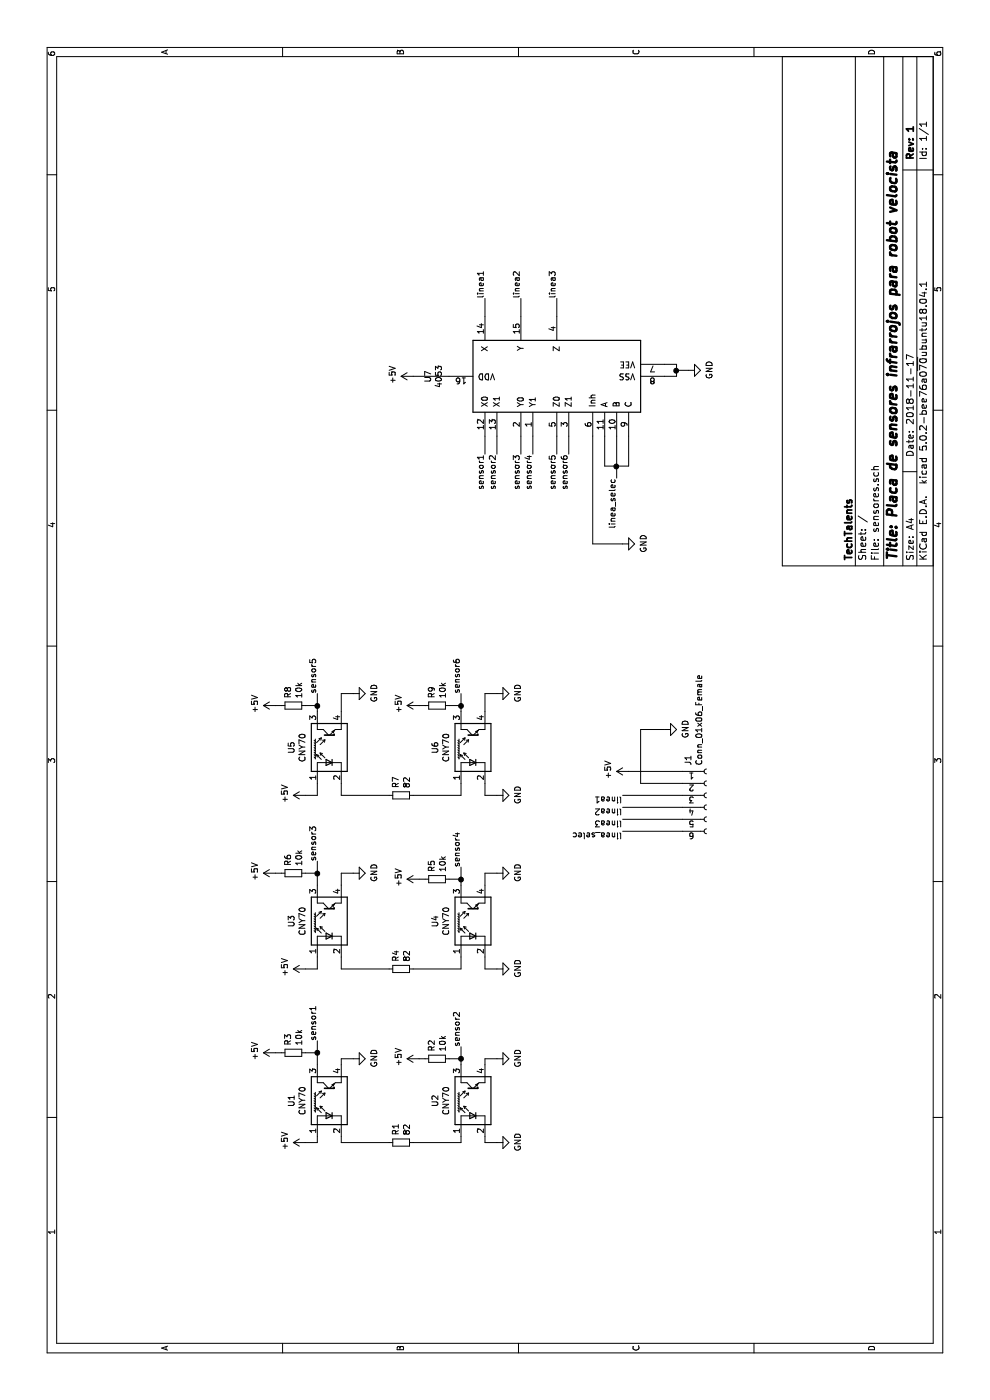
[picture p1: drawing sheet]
EESchema Schematic File Version 4
LIBS:sensores-cache
EELAYER 26 0
EELAYER END
$Descr A4 11693 8268
encoding utf-8
Sheet 1 1
Title "Placa de sensores infrarrojos para robot velocista"
Date "2018-11-17"
Rev "1"
Comp "TechTalents"
Comment1 ""
Comment2 ""
Comment3 ""
Comment4 ""
$EndDescr
$Comp
L sensores-rescue:CNY70-Sensor_Proximity U1
U 1 1
P 2500 2750
F 0 "U1" H 2500 3067 50  0000 C CNN
F 1 "CNY70" H 2500 2976 50  0000 C CNN
F 2 "OptoDevice:Vishay_CNY70" H 2500 2550 50  0001 C CNN
F 3 "https://www.vishay.com/docs/83751/cny70.pdf" H 2500 2850 50  0001 C CNN
	1    2500 2750
	1    0    0    -1  
$EndComp
$Comp
L sensores-rescue:CNY70-Sensor_Proximity U2
U 1 1
P 2500 3950
F 0 "U2" H 2500 4267 50  0000 C CNN
F 1 "CNY70" H 2500 4176 50  0000 C CNN
F 2 "OptoDevice:Vishay_CNY70" H 2500 3750 50  0001 C CNN
F 3 "https://www.vishay.com/docs/83751/cny70.pdf" H 2500 4050 50  0001 C CNN
	1    2500 3950
	1    0    0    -1  
$EndComp
$Comp
L sensores-rescue:CNY70-Sensor_Proximity U3
U 1 1
P 4000 2750
F 0 "U3" H 4000 3067 50  0000 C CNN
F 1 "CNY70" H 4000 2976 50  0000 C CNN
F 2 "OptoDevice:Vishay_CNY70" H 4000 2550 50  0001 C CNN
F 3 "https://www.vishay.com/docs/83751/cny70.pdf" H 4000 2850 50  0001 C CNN
	1    4000 2750
	1    0    0    -1  
$EndComp
$Comp
L sensores-rescue:CNY70-Sensor_Proximity U4
U 1 1
P 4000 3950
F 0 "U4" H 4000 4267 50  0000 C CNN
F 1 "CNY70" H 4000 4176 50  0000 C CNN
F 2 "OptoDevice:Vishay_CNY70" H 4000 3750 50  0001 C CNN
F 3 "https://www.vishay.com/docs/83751/cny70.pdf" H 4000 4050 50  0001 C CNN
	1    4000 3950
	1    0    0    -1  
$EndComp
$Comp
L sensores-rescue:CNY70-Sensor_Proximity U5
U 1 1
P 5450 2750
F 0 "U5" H 5450 3067 50  0000 C CNN
F 1 "CNY70" H 5450 2976 50  0000 C CNN
F 2 "OptoDevice:Vishay_CNY70" H 5450 2550 50  0001 C CNN
F 3 "https://www.vishay.com/docs/83751/cny70.pdf" H 5450 2850 50  0001 C CNN
	1    5450 2750
	1    0    0    -1  
$EndComp
$Comp
L sensores-rescue:CNY70-Sensor_Proximity U6
U 1 1
P 5450 3950
F 0 "U6" H 5450 4267 50  0000 C CNN
F 1 "CNY70" H 5450 4176 50  0000 C CNN
F 2 "OptoDevice:Vishay_CNY70" H 5450 3750 50  0001 C CNN
F 3 "https://www.vishay.com/docs/83751/cny70.pdf" H 5450 4050 50  0001 C CNN
	1    5450 3950
	1    0    0    -1  
$EndComp
$Comp
L power:+5V #PWR0101
U 1 1
P 2150 2550
F 0 "#PWR0101" H 2150 2400 50  0001 C CNN
F 1 "+5V" H 2165 2723 50  0000 C CNN
F 2 "" H 2150 2550 50  0001 C CNN
F 3 "" H 2150 2550 50  0001 C CNN
	1    2150 2550
	1    0    0    -1  
$EndComp
$Comp
L sensores-rescue:R_Small-Device R5
U 1 1
P 4350 3650
F 0 "R5" H 4409 3696 50  0000 L CNN
F 1 "10k" H 4409 3605 50  0000 L CNN
F 2 "Resistor_SMD:R_0805_2012Metric_Pad1.15x1.40mm_HandSolder" H 4350 3650 50  0001 C CNN
F 3 "~" H 4350 3650 50  0001 C CNN
	1    4350 3650
	1    0    0    -1  
$EndComp
$Comp
L sensores-rescue:R_Small-Device R9
U 1 1
P 5800 3650
F 0 "R9" H 5859 3696 50  0000 L CNN
F 1 "10k" H 5859 3605 50  0000 L CNN
F 2 "Resistor_SMD:R_0805_2012Metric_Pad1.15x1.40mm_HandSolder" H 5800 3650 50  0001 C CNN
F 3 "~" H 5800 3650 50  0001 C CNN
	1    5800 3650
	1    0    0    -1  
$EndComp
$Comp
L sensores-rescue:R_Small-Device R3
U 1 1
P 2900 2450
F 0 "R3" H 2959 2496 50  0000 L CNN
F 1 "10k" H 2959 2405 50  0000 L CNN
F 2 "Resistor_SMD:R_0805_2012Metric_Pad1.15x1.40mm_HandSolder" H 2900 2450 50  0001 C CNN
F 3 "~" H 2900 2450 50  0001 C CNN
	1    2900 2450
	1    0    0    -1  
$EndComp
$Comp
L sensores-rescue:R_Small-Device R6
U 1 1
P 4400 2450
F 0 "R6" H 4459 2496 50  0000 L CNN
F 1 "10k" H 4459 2405 50  0000 L CNN
F 2 "Resistor_SMD:R_0805_2012Metric_Pad1.15x1.40mm_HandSolder" H 4400 2450 50  0001 C CNN
F 3 "~" H 4400 2450 50  0001 C CNN
	1    4400 2450
	1    0    0    -1  
$EndComp
$Comp
L sensores-rescue:R_Small-Device R8
U 1 1
P 5800 2450
F 0 "R8" H 5859 2496 50  0000 L CNN
F 1 "10k" H 5859 2405 50  0000 L CNN
F 2 "Resistor_SMD:R_0805_2012Metric_Pad1.15x1.40mm_HandSolder" H 5800 2450 50  0001 C CNN
F 3 "~" H 5800 2450 50  0001 C CNN
	1    5800 2450
	1    0    0    -1  
$EndComp
$Comp
L sensores-rescue:R_Small-Device R2
U 1 1
P 2850 3650
F 0 "R2" H 2909 3696 50  0000 L CNN
F 1 "10k" H 2909 3605 50  0000 L CNN
F 2 "Resistor_SMD:R_0805_2012Metric_Pad1.15x1.40mm_HandSolder" H 2850 3650 50  0001 C CNN
F 3 "~" H 2850 3650 50  0001 C CNN
	1    2850 3650
	1    0    0    -1  
$EndComp
$Comp
L power:GND #PWR0102
U 1 1
P 2150 4150
F 0 "#PWR0102" H 2150 3900 50  0001 C CNN
F 1 "GND" H 2155 3977 50  0000 C CNN
F 2 "" H 2150 4150 50  0001 C CNN
F 3 "" H 2150 4150 50  0001 C CNN
	1    2150 4150
	1    0    0    -1  
$EndComp
$Comp
L power:GND #PWR0103
U 1 1
P 2850 4150
F 0 "#PWR0103" H 2850 3900 50  0001 C CNN
F 1 "GND" H 2855 3977 50  0000 C CNN
F 2 "" H 2850 4150 50  0001 C CNN
F 3 "" H 2850 4150 50  0001 C CNN
	1    2850 4150
	1    0    0    -1  
$EndComp
$Comp
L power:GND #PWR0104
U 1 1
P 2850 2950
F 0 "#PWR0104" H 2850 2700 50  0001 C CNN
F 1 "GND" H 2855 2777 50  0000 C CNN
F 2 "" H 2850 2950 50  0001 C CNN
F 3 "" H 2850 2950 50  0001 C CNN
	1    2850 2950
	1    0    0    -1  
$EndComp
Wire Wire Line
	2150 2850 2200 2850
Wire Wire Line
	2800 2850 2850 2850
Wire Wire Line
	2850 2850 2850 2950
Wire Wire Line
	2150 4150 2150 4050
Wire Wire Line
	2150 4050 2200 4050
Wire Wire Line
	2800 4050 2850 4050
Wire Wire Line
	2850 4050 2850 4150
$Comp
L power:GND #PWR0105
U 1 1
P 4400 2950
F 0 "#PWR0105" H 4400 2700 50  0001 C CNN
F 1 "GND" H 4405 2777 50  0000 C CNN
F 2 "" H 4400 2950 50  0001 C CNN
F 3 "" H 4400 2950 50  0001 C CNN
	1    4400 2950
	1    0    0    -1  
$EndComp
Wire Wire Line
	4300 2850 4400 2850
Wire Wire Line
	4400 2850 4400 2950
Wire Wire Line
	5050 2850 5150 2850
$Comp
L power:GND #PWR0106
U 1 1
P 5900 2950
F 0 "#PWR0106" H 5900 2700 50  0001 C CNN
F 1 "GND" H 5905 2777 50  0000 C CNN
F 2 "" H 5900 2950 50  0001 C CNN
F 3 "" H 5900 2950 50  0001 C CNN
	1    5900 2950
	1    0    0    -1  
$EndComp
Wire Wire Line
	5750 2850 5900 2850
Wire Wire Line
	5900 2850 5900 2950
$Comp
L power:GND #PWR0107
U 1 1
P 3600 4150
F 0 "#PWR0107" H 3600 3900 50  0001 C CNN
F 1 "GND" H 3605 3977 50  0000 C CNN
F 2 "" H 3600 4150 50  0001 C CNN
F 3 "" H 3600 4150 50  0001 C CNN
	1    3600 4150
	1    0    0    -1  
$EndComp
Wire Wire Line
	3600 4150 3600 4050
Wire Wire Line
	3600 4050 3700 4050
$Comp
L power:GND #PWR0108
U 1 1
P 4400 4150
F 0 "#PWR0108" H 4400 3900 50  0001 C CNN
F 1 "GND" H 4405 3977 50  0000 C CNN
F 2 "" H 4400 4150 50  0001 C CNN
F 3 "" H 4400 4150 50  0001 C CNN
	1    4400 4150
	1    0    0    -1  
$EndComp
Wire Wire Line
	4300 4050 4400 4050
Wire Wire Line
	4400 4050 4400 4150
$Comp
L power:GND #PWR0109
U 1 1
P 5050 4150
F 0 "#PWR0109" H 5050 3900 50  0001 C CNN
F 1 "GND" H 5055 3977 50  0000 C CNN
F 2 "" H 5050 4150 50  0001 C CNN
F 3 "" H 5050 4150 50  0001 C CNN
	1    5050 4150
	1    0    0    -1  
$EndComp
Wire Wire Line
	5050 4150 5050 4050
Wire Wire Line
	5050 4050 5150 4050
$Comp
L power:GND #PWR0110
U 1 1
P 5900 4150
F 0 "#PWR0110" H 5900 3900 50  0001 C CNN
F 1 "GND" H 5905 3977 50  0000 C CNN
F 2 "" H 5900 4150 50  0001 C CNN
F 3 "" H 5900 4150 50  0001 C CNN
	1    5900 4150
	1    0    0    -1  
$EndComp
Wire Wire Line
	5750 4050 5900 4050
Wire Wire Line
	5900 4050 5900 4150
Wire Wire Line
	2800 3850 2850 3850
Wire Wire Line
	2850 3850 2850 3750
Wire Wire Line
	4300 3850 4350 3850
Wire Wire Line
	4350 3850 4350 3750
Wire Wire Line
	5800 3750 5800 3850
Wire Wire Line
	5800 3850 5750 3850
Wire Wire Line
	2150 2550 2150 2650
Wire Wire Line
	2150 2650 2200 2650
Wire Wire Line
	2800 2650 2900 2650
Wire Wire Line
	2900 2650 2900 2550
Wire Wire Line
	4300 2650 4400 2650
Wire Wire Line
	4400 2650 4400 2550
Wire Wire Line
	5750 2650 5800 2650
Wire Wire Line
	5800 2650 5800 2550
$Comp
L power:+5V #PWR0111
U 1 1
P 3600 2550
F 0 "#PWR0111" H 3600 2400 50  0001 C CNN
F 1 "+5V" H 3615 2723 50  0000 C CNN
F 2 "" H 3600 2550 50  0001 C CNN
F 3 "" H 3600 2550 50  0001 C CNN
	1    3600 2550
	1    0    0    -1  
$EndComp
Wire Wire Line
	3600 2550 3600 2650
Wire Wire Line
	3600 2650 3700 2650
$Comp
L power:+5V #PWR0112
U 1 1
P 5050 2550
F 0 "#PWR0112" H 5050 2400 50  0001 C CNN
F 1 "+5V" H 5065 2723 50  0000 C CNN
F 2 "" H 5050 2550 50  0001 C CNN
F 3 "" H 5050 2550 50  0001 C CNN
	1    5050 2550
	1    0    0    -1  
$EndComp
Wire Wire Line
	5050 2550 5050 2650
Wire Wire Line
	5050 2650 5150 2650
Wire Wire Line
	5050 3850 5150 3850
Wire Wire Line
	3600 3850 3700 3850
Wire Wire Line
	2150 3850 2200 3850
$Comp
L power:+5V #PWR0113
U 1 1
P 2900 2300
F 0 "#PWR0113" H 2900 2150 50  0001 C CNN
F 1 "+5V" H 2915 2473 50  0000 C CNN
F 2 "" H 2900 2300 50  0001 C CNN
F 3 "" H 2900 2300 50  0001 C CNN
	1    2900 2300
	1    0    0    -1  
$EndComp
Wire Wire Line
	2900 2300 2900 2350
$Comp
L power:+5V #PWR0114
U 1 1
P 4400 2300
F 0 "#PWR0114" H 4400 2150 50  0001 C CNN
F 1 "+5V" H 4415 2473 50  0000 C CNN
F 2 "" H 4400 2300 50  0001 C CNN
F 3 "" H 4400 2300 50  0001 C CNN
	1    4400 2300
	1    0    0    -1  
$EndComp
Wire Wire Line
	4400 2300 4400 2350
$Comp
L power:+5V #PWR0115
U 1 1
P 5800 2300
F 0 "#PWR0115" H 5800 2150 50  0001 C CNN
F 1 "+5V" H 5815 2473 50  0000 C CNN
F 2 "" H 5800 2300 50  0001 C CNN
F 3 "" H 5800 2300 50  0001 C CNN
	1    5800 2300
	1    0    0    -1  
$EndComp
Wire Wire Line
	5800 2300 5800 2350
$Comp
L power:+5V #PWR0116
U 1 1
P 5800 3500
F 0 "#PWR0116" H 5800 3350 50  0001 C CNN
F 1 "+5V" H 5815 3673 50  0000 C CNN
F 2 "" H 5800 3500 50  0001 C CNN
F 3 "" H 5800 3500 50  0001 C CNN
	1    5800 3500
	1    0    0    -1  
$EndComp
Wire Wire Line
	5800 3500 5800 3550
$Comp
L power:+5V #PWR0117
U 1 1
P 4350 3500
F 0 "#PWR0117" H 4350 3350 50  0001 C CNN
F 1 "+5V" H 4365 3673 50  0000 C CNN
F 2 "" H 4350 3500 50  0001 C CNN
F 3 "" H 4350 3500 50  0001 C CNN
	1    4350 3500
	1    0    0    -1  
$EndComp
Wire Wire Line
	4350 3500 4350 3550
$Comp
L power:+5V #PWR0118
U 1 1
P 2850 3500
F 0 "#PWR0118" H 2850 3350 50  0001 C CNN
F 1 "+5V" H 2865 3673 50  0000 C CNN
F 2 "" H 2850 3500 50  0001 C CNN
F 3 "" H 2850 3500 50  0001 C CNN
	1    2850 3500
	1    0    0    -1  
$EndComp
Wire Wire Line
	2850 3500 2850 3550
Wire Wire Line
	2900 2650 3000 2650
Connection ~ 2900 2650
Wire Wire Line
	4400 2650 4500 2650
Connection ~ 4400 2650
Text Label 3000 2650 0    50   ~ 0
sensor1
Text Label 2950 3850 0    50   ~ 0
sensor2
Wire Wire Line
	2850 3850 2950 3850
Connection ~ 2850 3850
Text Label 4450 3850 0    50   ~ 0
sensor4
Wire Wire Line
	4350 3850 4450 3850
Connection ~ 4350 3850
Wire Wire Line
	2150 2850 2150 3250
$Comp
L sensores-rescue:R_Small-Device R1
U 1 1
P 2150 3350
F 0 "R1" H 2209 3396 50  0000 L CNN
F 1 "82" H 2209 3305 50  0000 L CNN
F 2 "Resistor_SMD:R_0805_2012Metric_Pad1.15x1.40mm_HandSolder" H 2150 3350 50  0001 C CNN
F 3 "~" H 2150 3350 50  0001 C CNN
	1    2150 3350
	1    0    0    -1  
$EndComp
Wire Wire Line
	2150 3450 2150 3850
$Comp
L sensores-rescue:R_Small-Device R4
U 1 1
P 3600 3350
F 0 "R4" H 3659 3396 50  0000 L CNN
F 1 "82" H 3659 3305 50  0000 L CNN
F 2 "Resistor_SMD:R_0805_2012Metric_Pad1.15x1.40mm_HandSolder" H 3600 3350 50  0001 C CNN
F 3 "~" H 3600 3350 50  0001 C CNN
	1    3600 3350
	1    0    0    -1  
$EndComp
Wire Wire Line
	3600 3450 3600 3850
Wire Wire Line
	3600 3250 3600 2850
Wire Wire Line
	3600 2850 3700 2850
Text Label 4500 2650 0    50   ~ 0
sensor3
Wire Wire Line
	5800 2650 5900 2650
Connection ~ 5800 2650
Wire Wire Line
	5800 3850 5900 3850
Connection ~ 5800 3850
Text Label 5900 2650 0    50   ~ 0
sensor5
Text Label 5900 3850 0    50   ~ 0
sensor6
$Comp
L sensores-rescue:R_Small-Device R7
U 1 1
P 5050 3350
F 0 "R7" H 5109 3396 50  0000 L CNN
F 1 "82" H 5109 3305 50  0000 L CNN
F 2 "Resistor_SMD:R_0805_2012Metric_Pad1.15x1.40mm_HandSolder" H 5050 3350 50  0001 C CNN
F 3 "~" H 5050 3350 50  0001 C CNN
	1    5050 3350
	1    0    0    -1  
$EndComp
Wire Wire Line
	5050 3450 5050 3850
Wire Wire Line
	5050 2850 5050 3250
$Comp
L sensores-rescue:4053-4xxx U7
U 1 1
P 8550 4650
F 0 "U7" H 8550 5728 50  0000 C CNN
F 1 "4053" H 8550 5637 50  0000 C CNN
F 2 "Package_DIP:DIP-16_W7.62mm_LongPads" H 8550 4650 50  0001 C CNN
F 3 "http://www.intersil.com/content/dam/Intersil/documents/cd40/cd4051bms-52bms-53bms.pdf" H 8550 4650 50  0001 C CNN
	1    8550 4650
	1    0    0    -1  
$EndComp
Wire Wire Line
	8050 4050 7900 4050
Wire Wire Line
	8050 4150 7900 4150
Wire Wire Line
	8050 4350 7900 4350
Wire Wire Line
	7900 4450 8050 4450
Wire Wire Line
	7900 4650 8050 4650
Wire Wire Line
	8050 4750 7900 4750
Wire Wire Line
	8550 5550 8550 5650
Wire Wire Line
	8550 5650 8600 5650
Wire Wire Line
	8650 5650 8650 5550
Wire Wire Line
	8600 5650 8600 5750
Connection ~ 8600 5650
Wire Wire Line
	8600 5650 8650 5650
$Comp
L power:GND #PWR0119
U 1 1
P 8600 5750
F 0 "#PWR0119" H 8600 5500 50  0001 C CNN
F 1 "GND" H 8605 5577 50  0000 C CNN
F 2 "" H 8600 5750 50  0001 C CNN
F 3 "" H 8600 5750 50  0001 C CNN
	1    8600 5750
	1    0    0    -1  
$EndComp
Wire Wire Line
	9050 4050 9200 4050
Wire Wire Line
	9050 4350 9200 4350
Wire Wire Line
	9050 4650 9200 4650
Wire Wire Line
	8550 3750 8550 3450
$Comp
L power:+5V #PWR0120
U 1 1
P 8550 3450
F 0 "#PWR0120" H 8550 3300 50  0001 C CNN
F 1 "+5V" H 8565 3623 50  0000 C CNN
F 2 "" H 8550 3450 50  0001 C CNN
F 3 "" H 8550 3450 50  0001 C CNN
	1    8550 3450
	1    0    0    -1  
$EndComp
Text Label 7900 4050 2    50   ~ 0
sensor1
Text Label 7900 4150 2    50   ~ 0
sensor2
Text Label 7900 4350 2    50   ~ 0
sensor3
Text Label 7900 4450 2    50   ~ 0
sensor4
Text Label 7900 4650 2    50   ~ 0
sensor5
Text Label 7900 4750 2    50   ~ 0
sensor6
Text Label 9200 4050 0    50   ~ 0
linea1
Text Label 9200 4350 0    50   ~ 0
linea2
Text Label 9200 4650 0    50   ~ 0
linea3
Wire Wire Line
	7800 5050 7800 5150
Wire Wire Line
	7800 5050 8050 5050
Wire Wire Line
	7800 5150 8050 5150
Wire Wire Line
	7800 5150 7800 5250
Wire Wire Line
	7800 5250 8050 5250
Connection ~ 7800 5150
Wire Wire Line
	7800 5150 7700 5150
Text Label 7700 5150 2    50   ~ 0
linea_selec
$Comp
L power:GND #PWR0121
U 1 1
P 7150 5200
F 0 "#PWR0121" H 7150 4950 50  0001 C CNN
F 1 "GND" H 7155 5027 50  0000 C CNN
F 2 "" H 7150 5200 50  0001 C CNN
F 3 "" H 7150 5200 50  0001 C CNN
	1    7150 5200
	1    0    0    -1  
$EndComp
Wire Wire Line
	7150 5200 7150 4950
Wire Wire Line
	7150 4950 8050 4950
$Comp
L Connector:Conn_01x06_Female J1
U 1 1
P 5050 5900
F 0 "J1" V 4897 6148 50  0000 L CNN
F 1 "Conn_01x06_Female" V 4988 6148 50  0000 L CNN
F 2 "Connector_PinHeader_1.27mm:PinHeader_1x06_P1.27mm_Vertical" H 5050 5900 50  0001 C CNN
F 3 "~" H 5050 5900 50  0001 C CNN
	1    5050 5900
	0    1    1    0   
$EndComp
Wire Wire Line
	5150 5700 5150 5350
$Comp
L power:GND #PWR0122
U 1 1
P 5600 5550
F 0 "#PWR0122" H 5600 5300 50  0001 C CNN
F 1 "GND" H 5605 5377 50  0000 C CNN
F 2 "" H 5600 5550 50  0001 C CNN
F 3 "" H 5600 5550 50  0001 C CNN
	1    5600 5550
	1    0    0    -1  
$EndComp
Wire Wire Line
	5600 5550 5600 5350
Wire Wire Line
	5600 5350 5150 5350
Wire Wire Line
	5250 5250 5250 5700
$Comp
L power:+5V #PWR0123
U 1 1
P 5250 5250
F 0 "#PWR0123" H 5250 5100 50  0001 C CNN
F 1 "+5V" H 5265 5423 50  0000 C CNN
F 2 "" H 5250 5250 50  0001 C CNN
F 3 "" H 5250 5250 50  0001 C CNN
	1    5250 5250
	1    0    0    -1  
$EndComp
Wire Wire Line
	5050 5700 5050 5200
Wire Wire Line
	4950 5700 4950 5200
Wire Wire Line
	4850 5700 4850 5200
Wire Wire Line
	4750 5700 4750 5200
Text Label 5050 5200 1    50   ~ 0
linea1
Text Label 4950 5200 1    50   ~ 0
linea2
Text Label 4850 5200 1    50   ~ 0
linea3
Text Label 4750 5200 1    50   ~ 0
linea_selec
$EndSCHEMATC
